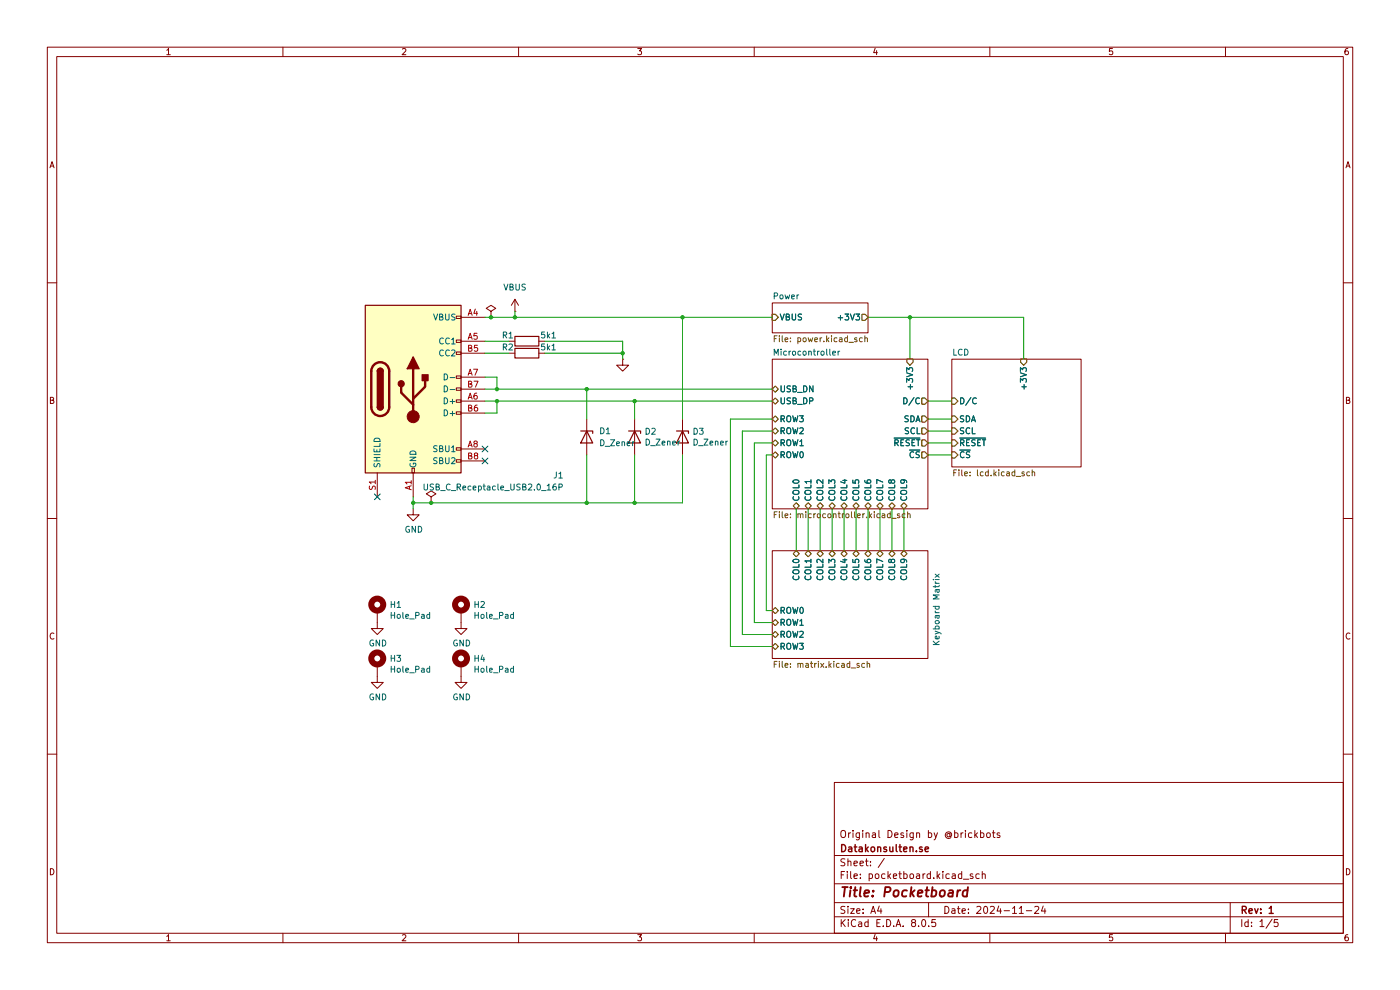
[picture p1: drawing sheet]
(kicad_sch
 (version 20231120)
 (generator "eeschema")
 (generator_version "8.0")
 (paper "A4")
 (title_block
  (title "Pocketboard")
  (date "2024-11-24")
  (rev "1")
  (company "Datakonsulten.se")
  (comment 1 "Original Design by @brickbots"))
 (lib_symbols
  (symbol "Connector:USB_C_Receptacle_USB2.0_16P"
   (pin_names
    (offset 1.016)) (exclude_from_sim no) (in_bom yes) (on_board yes)
   (property "Reference" "J" (at 0 22.225 0) (effects (font (size 1.27 1.27))))
   (property "Value" "USB_C_Receptacle_USB2.0_16P" (at 0 19.685 0) (effects (font (size 1.27 1.27))))
   (property "Footprint" "" (at 3.81 0 0) (effects (font (size 1.27 1.27)) (hide yes)))
   (property "Datasheet" "https://www.usb.org/sites/default/files/documents/usb_type-c.zip" (at 3.81 0 0) (effects (font (size 1.27 1.27)) (hide yes)))
   (property "Description" "USB 2.0-only 16P Type-C Receptacle connector" (at 0 0 0) (effects (font (size 1.27 1.27)) (hide yes)))
   (symbol "USB_C_Receptacle_USB2.0_16P_0_0"
    (rectangle (start -0.254 -17.78) (end 0.254 -16.764) (stroke (width 0) (type default)) (fill (type none)))
    (rectangle (start 10.16 -14.986) (end 9.144 -15.494) (stroke (width 0) (type default)) (fill (type none)))
    (rectangle (start 10.16 -12.446) (end 9.144 -12.954) (stroke (width 0) (type default)) (fill (type none)))
    (rectangle (start 10.16 -4.826) (end 9.144 -5.334) (stroke (width 0) (type default)) (fill (type none)))
    (rectangle (start 10.16 -2.286) (end 9.144 -2.794) (stroke (width 0) (type default)) (fill (type none)))
    (rectangle (start 10.16 0.254) (end 9.144 -0.254) (stroke (width 0) (type default)) (fill (type none)))
    (rectangle (start 10.16 2.794) (end 9.144 2.286) (stroke (width 0) (type default)) (fill (type none)))
    (rectangle (start 10.16 7.874) (end 9.144 7.366) (stroke (width 0) (type default)) (fill (type none)))
    (rectangle (start 10.16 10.414) (end 9.144 9.906) (stroke (width 0) (type default)) (fill (type none)))
    (rectangle (start 10.16 15.494) (end 9.144 14.986) (stroke (width 0) (type default)) (fill (type none))))
   (symbol "USB_C_Receptacle_USB2.0_16P_0_1"
    (rectangle (start -10.16 17.78) (end 10.16 -17.78) (stroke (width 0.254) (type default)) (fill (type background)))
    (arc (start -8.89 -3.81) (mid -6.985 -5.7067) (end -5.08 -3.81) (stroke (width 0.508) (type default)) (fill (type none)))
    (arc (start -7.62 -3.81) (mid -6.985 -4.4423) (end -6.35 -3.81) (stroke (width 0.254) (type default)) (fill (type none)))
    (arc (start -7.62 -3.81) (mid -6.985 -4.4423) (end -6.35 -3.81) (stroke (width 0.254) (type default)) (fill (type outline)))
    (rectangle (start -7.62 -3.81) (end -6.35 3.81) (stroke (width 0.254) (type default)) (fill (type outline)))
    (arc (start -6.35 3.81) (mid -6.985 4.4423) (end -7.62 3.81) (stroke (width 0.254) (type default)) (fill (type none)))
    (arc (start -6.35 3.81) (mid -6.985 4.4423) (end -7.62 3.81) (stroke (width 0.254) (type default)) (fill (type outline)))
    (arc (start -5.08 3.81) (mid -6.985 5.7067) (end -8.89 3.81) (stroke (width 0.508) (type default)) (fill (type none)))
    (circle (center -2.54 1.143) (radius 0.635) (stroke (width 0.254) (type default)) (fill (type outline)))
    (circle (center 0 -5.842) (radius 1.27) (stroke (width 0) (type default)) (fill (type outline)))
    (polyline (pts (xy -8.89 -3.81) (xy -8.89 3.81)) (stroke (width 0.508) (type default)) (fill (type none)))
    (polyline (pts (xy -5.08 3.81) (xy -5.08 -3.81)) (stroke (width 0.508) (type default)) (fill (type none)))
    (polyline (pts (xy 0 -5.842) (xy 0 4.318)) (stroke (width 0.508) (type default)) (fill (type none)))
    (polyline (pts (xy 0 -3.302) (xy -2.54 -0.762) (xy -2.54 0.508)) (stroke (width 0.508) (type default)) (fill (type none)))
    (polyline (pts (xy 0 -2.032) (xy 2.54 0.508) (xy 2.54 1.778)) (stroke (width 0.508) (type default)) (fill (type none)))
    (polyline (pts (xy -1.27 4.318) (xy 0 6.858) (xy 1.27 4.318) (xy -1.27 4.318)) (stroke (width 0.254) (type default)) (fill (type outline)))
    (rectangle (start 1.905 1.778) (end 3.175 3.048) (stroke (width 0.254) (type default)) (fill (type outline))))
   (symbol "USB_C_Receptacle_USB2.0_16P_1_1"
    (pin passive line (at 0 -22.86 90) (length 5.08) (name "GND" (effects (font (size 1.27 1.27)))) (number "A1" (effects (font (size 1.27 1.27)))))
    (pin passive line (at 0 -22.86 90) (length 5.08) hide (name "GND" (effects (font (size 1.27 1.27)))) (number "A12" (effects (font (size 1.27 1.27)))))
    (pin passive line (at 15.24 15.24 180) (length 5.08) (name "VBUS" (effects (font (size 1.27 1.27)))) (number "A4" (effects (font (size 1.27 1.27)))))
    (pin bidirectional line (at 15.24 10.16 180) (length 5.08) (name "CC1" (effects (font (size 1.27 1.27)))) (number "A5" (effects (font (size 1.27 1.27)))))
    (pin bidirectional line (at 15.24 -2.54 180) (length 5.08) (name "D+" (effects (font (size 1.27 1.27)))) (number "A6" (effects (font (size 1.27 1.27)))))
    (pin bidirectional line (at 15.24 2.54 180) (length 5.08) (name "D-" (effects (font (size 1.27 1.27)))) (number "A7" (effects (font (size 1.27 1.27)))))
    (pin bidirectional line (at 15.24 -12.7 180) (length 5.08) (name "SBU1" (effects (font (size 1.27 1.27)))) (number "A8" (effects (font (size 1.27 1.27)))))
    (pin passive line (at 15.24 15.24 180) (length 5.08) hide (name "VBUS" (effects (font (size 1.27 1.27)))) (number "A9" (effects (font (size 1.27 1.27)))))
    (pin passive line (at 0 -22.86 90) (length 5.08) hide (name "GND" (effects (font (size 1.27 1.27)))) (number "B1" (effects (font (size 1.27 1.27)))))
    (pin passive line (at 0 -22.86 90) (length 5.08) hide (name "GND" (effects (font (size 1.27 1.27)))) (number "B12" (effects (font (size 1.27 1.27)))))
    (pin passive line (at 15.24 15.24 180) (length 5.08) hide (name "VBUS" (effects (font (size 1.27 1.27)))) (number "B4" (effects (font (size 1.27 1.27)))))
    (pin bidirectional line (at 15.24 7.62 180) (length 5.08) (name "CC2" (effects (font (size 1.27 1.27)))) (number "B5" (effects (font (size 1.27 1.27)))))
    (pin bidirectional line (at 15.24 -5.08 180) (length 5.08) (name "D+" (effects (font (size 1.27 1.27)))) (number "B6" (effects (font (size 1.27 1.27)))))
    (pin bidirectional line (at 15.24 0 180) (length 5.08) (name "D-" (effects (font (size 1.27 1.27)))) (number "B7" (effects (font (size 1.27 1.27)))))
    (pin bidirectional line (at 15.24 -15.24 180) (length 5.08) (name "SBU2" (effects (font (size 1.27 1.27)))) (number "B8" (effects (font (size 1.27 1.27)))))
    (pin passive line (at 15.24 15.24 180) (length 5.08) hide (name "VBUS" (effects (font (size 1.27 1.27)))) (number "B9" (effects (font (size 1.27 1.27)))))
    (pin passive line (at -7.62 -22.86 90) (length 5.08) (name "SHIELD" (effects (font (size 1.27 1.27)))) (number "S1" (effects (font (size 1.27 1.27)))))))
  (symbol "Device:D_Zener"
   (pin_numbers hide)
   (pin_names
    (offset 1.016) hide) (exclude_from_sim no) (in_bom yes) (on_board yes)
   (property "Reference" "D" (at 0 2.54 0) (effects (font (size 1.27 1.27))))
   (property "Value" "D_Zener" (at 0 -2.54 0) (effects (font (size 1.27 1.27))))
   (property "Footprint" "" (at 0 0 0) (effects (font (size 1.27 1.27)) (hide yes)))
   (property "Datasheet" "~" (at 0 0 0) (effects (font (size 1.27 1.27)) (hide yes)))
   (property "Description" "Zener diode" (at 0 0 0) (effects (font (size 1.27 1.27)) (hide yes)))
   (symbol "D_Zener_0_1"
    (polyline (pts (xy 1.27 0) (xy -1.27 0)) (stroke (width 0) (type default)) (fill (type none)))
    (polyline (pts (xy -1.27 -1.27) (xy -1.27 1.27) (xy -0.762 1.27)) (stroke (width 0.254) (type default)) (fill (type none)))
    (polyline (pts (xy 1.27 -1.27) (xy 1.27 1.27) (xy -1.27 0) (xy 1.27 -1.27)) (stroke (width 0.254) (type default)) (fill (type none))))
   (symbol "D_Zener_1_1"
    (pin passive line (at -3.81 0 0) (length 2.54) (name "K" (effects (font (size 1.27 1.27)))) (number "1" (effects (font (size 1.27 1.27)))))
    (pin passive line (at 3.81 0 180) (length 2.54) (name "A" (effects (font (size 1.27 1.27)))) (number "2" (effects (font (size 1.27 1.27)))))))
  (symbol "Device:R"
   (pin_numbers hide)
   (pin_names
    (offset 0)) (exclude_from_sim no) (in_bom yes) (on_board yes)
   (property "Reference" "R" (at 2.032 0 90) (effects (font (size 1.27 1.27))))
   (property "Value" "R" (at 0 0 90) (effects (font (size 1.27 1.27))))
   (property "Footprint" "" (at -1.778 0 90) (effects (font (size 1.27 1.27)) (hide yes)))
   (property "Datasheet" "~" (at 0 0 0) (effects (font (size 1.27 1.27)) (hide yes)))
   (property "Description" "Resistor" (at 0 0 0) (effects (font (size 1.27 1.27)) (hide yes)))
   (symbol "R_0_1"
    (rectangle (start -1.016 -2.54) (end 1.016 2.54) (stroke (width 0.254) (type default)) (fill (type none))))
   (symbol "R_1_1"
    (pin passive line (at 0 3.81 270) (length 1.27) (name "~" (effects (font (size 1.27 1.27)))) (number "1" (effects (font (size 1.27 1.27)))))
    (pin passive line (at 0 -3.81 90) (length 1.27) (name "~" (effects (font (size 1.27 1.27)))) (number "2" (effects (font (size 1.27 1.27)))))))
  (symbol "GND_1"
   (power)
   (pin_numbers hide)
   (pin_names
    (offset 0) hide) (exclude_from_sim no) (in_bom yes) (on_board yes)
   (property "Reference" "#PWR" (at 0 -6.35 0) (effects (font (size 1.27 1.27)) (hide yes)))
   (property "Value" "GND" (at 0 -3.81 0) (effects (font (size 1.27 1.27))))
   (property "Footprint" "" (at 0 0 0) (effects (font (size 1.27 1.27)) (hide yes)))
   (property "Datasheet" "" (at 0 0 0) (effects (font (size 1.27 1.27)) (hide yes)))
   (property "Description" "Power symbol creates a global label with name \"GND\" , ground" (at 0 0 0) (effects (font (size 1.27 1.27)) (hide yes)))
   (symbol "GND_1_0_1"
    (polyline (pts (xy 0 0) (xy 0 -1.27) (xy 1.27 -1.27) (xy 0 -2.54) (xy -1.27 -1.27) (xy 0 -1.27)) (stroke (width 0) (type default)) (fill (type none))))
   (symbol "GND_1_1_1"
    (pin power_in line (at 0 0 270) (length 0) (name "~" (effects (font (size 1.27 1.27)))) (number "1" (effects (font (size 1.27 1.27)))))))
  (symbol "handipi_kb-rescue:Hole_Pad-horizon"
   (pin_numbers hide)
   (pin_names
    (offset 1.016) hide) (exclude_from_sim no) (in_bom yes) (on_board yes)
   (property "Reference" "H" (at 0 6.35 0) (effects (font (size 1.27 1.27))))
   (property "Value" "Hole_Pad-horizon" (at 0 4.445 0) (effects (font (size 1.27 1.27))))
   (property "Footprint" "" (at 0 0 0) (effects (font (size 1.27 1.27)) (hide yes)))
   (property "Datasheet" "" (at 0 0 0) (effects (font (size 1.27 1.27)) (hide yes)))
   (property "Description" "" (at 0 0 0) (effects (font (size 1.27 1.27)) (hide yes)))
   (symbol "Hole_Pad-horizon_0_1"
    (circle (center 0 1.27) (radius 1.27) (stroke (width 1.27) (type default)) (fill (type none))))
   (symbol "Hole_Pad-horizon_1_1"
    (pin input line (at 0 -2.54 90) (length 2.54) (name "1" (effects (font (size 1.27 1.27)))) (number "1" (effects (font (size 1.27 1.27)))))))
  (symbol "power:GND"
   (power)
   (pin_names
    (offset 0)) (exclude_from_sim no) (in_bom yes) (on_board yes)
   (property "Reference" "#PWR" (at 0 -6.35 0) (effects (font (size 1.27 1.27)) (hide yes)))
   (property "Value" "GND" (at 0 -3.81 0) (effects (font (size 1.27 1.27))))
   (property "Footprint" "" (at 0 0 0) (effects (font (size 1.27 1.27)) (hide yes)))
   (property "Datasheet" "" (at 0 0 0) (effects (font (size 1.27 1.27)) (hide yes)))
   (property "Description" "Power symbol creates a global label with name \"GND\" , ground" (at 0 0 0) (effects (font (size 1.27 1.27)) (hide yes)))
   (symbol "GND_0_1"
    (polyline (pts (xy 0 0) (xy 0 -1.27) (xy 1.27 -1.27) (xy 0 -2.54) (xy -1.27 -1.27) (xy 0 -1.27)) (stroke (width 0) (type default)) (fill (type none))))
   (symbol "GND_1_1"
    (pin power_in line (at 0 0 270) (length 0) hide (name "GND" (effects (font (size 1.27 1.27)))) (number "1" (effects (font (size 1.27 1.27)))))))
  (symbol "power:PWR_FLAG"
   (power)
   (pin_numbers hide)
   (pin_names
    (offset 0) hide) (exclude_from_sim no) (in_bom yes) (on_board yes)
   (property "Reference" "#FLG" (at 0 1.905 0) (effects (font (size 1.27 1.27)) (hide yes)))
   (property "Value" "PWR_FLAG" (at 0 3.81 0) (effects (font (size 1.27 1.27))))
   (property "Footprint" "" (at 0 0 0) (effects (font (size 1.27 1.27)) (hide yes)))
   (property "Datasheet" "~" (at 0 0 0) (effects (font (size 1.27 1.27)) (hide yes)))
   (property "Description" "Special symbol for telling ERC where power comes from" (at 0 0 0) (effects (font (size 1.27 1.27)) (hide yes)))
   (symbol "PWR_FLAG_0_0"
    (pin power_out line (at 0 0 90) (length 0) (name "~" (effects (font (size 1.27 1.27)))) (number "1" (effects (font (size 1.27 1.27))))))
   (symbol "PWR_FLAG_0_1"
    (polyline (pts (xy 0 0) (xy 0 1.27) (xy -1.016 1.905) (xy 0 2.54) (xy 1.016 1.905) (xy 0 1.27)) (stroke (width 0) (type default)) (fill (type none)))))
  (symbol "power:VBUS"
   (power)
   (pin_numbers hide)
   (pin_names
    (offset 0) hide) (exclude_from_sim no) (in_bom yes) (on_board yes)
   (property "Reference" "#PWR" (at 0 -3.81 0) (effects (font (size 1.27 1.27)) (hide yes)))
   (property "Value" "VBUS" (at 0 3.556 0) (effects (font (size 1.27 1.27))))
   (property "Footprint" "" (at 0 0 0) (effects (font (size 1.27 1.27)) (hide yes)))
   (property "Datasheet" "" (at 0 0 0) (effects (font (size 1.27 1.27)) (hide yes)))
   (property "Description" "Power symbol creates a global label with name \"VBUS\"" (at 0 0 0) (effects (font (size 1.27 1.27)) (hide yes)))
   (symbol "VBUS_0_1"
    (polyline (pts (xy -0.762 1.27) (xy 0 2.54)) (stroke (width 0) (type default)) (fill (type none)))
    (polyline (pts (xy 0 0) (xy 0 2.54)) (stroke (width 0) (type default)) (fill (type none)))
    (polyline (pts (xy 0 2.54) (xy 0.762 1.27)) (stroke (width 0) (type default)) (fill (type none))))
   (symbol "VBUS_1_1"
    (pin power_in line (at 0 0 90) (length 0) (name "~" (effects (font (size 1.27 1.27)))) (number "1" (effects (font (size 1.27 1.27))))))))
 (junction
  (at 132.08 74.93)
  (diameter 0)
  (color 0 0 0 0))
 (junction
  (at 105.41 85.09)
  (diameter 0)
  (color 0 0 0 0))
 (junction
  (at 134.62 85.09)
  (diameter 0)
  (color 0 0 0 0))
 (junction
  (at 109.22 67.31)
  (diameter 0)
  (color 0 0 0 0))
 (junction
  (at 144.78 67.31)
  (diameter 0)
  (color 0 0 0 0))
 (junction
  (at 124.46 82.55)
  (diameter 0)
  (color 0 0 0 0))
 (junction
  (at 193.04 67.31)
  (diameter 0)
  (color 0 0 0 0))
 (junction
  (at 134.62 106.68)
  (diameter 0)
  (color 0 0 0 0))
 (junction
  (at 87.63 106.68)
  (diameter 0)
  (color 0 0 0 0))
 (junction
  (at 91.44 106.68)
  (diameter 0)
  (color 0 0 0 0))
 (junction
  (at 104.14 67.31)
  (diameter 0)
  (color 0 0 0 0))
 (junction
  (at 124.46 106.68)
  (diameter 0)
  (color 0 0 0 0))
 (junction
  (at 105.41 82.55)
  (diameter 0)
  (color 0 0 0 0))
 (no_connect
  (at 80.01 105.41))
 (no_connect
  (at 102.87 95.25))
 (no_connect
  (at 102.87 97.79))
 (wire
  (pts (xy 134.62 85.09) (xy 134.62 88.9))
  (stroke (width 0) (type default)))
 (wire
  (pts (xy 102.87 80.01) (xy 105.41 80.01))
  (stroke (width 0) (type default)))
 (wire
  (pts (xy 196.85 85.09) (xy 201.93 85.09))
  (stroke (width 0) (type default)))
 (wire
  (pts (xy 105.41 85.09) (xy 102.87 85.09))
  (stroke (width 0) (type default)))
 (wire
  (pts (xy 162.56 129.54) (xy 163.83 129.54))
  (stroke (width 0) (type default)))
 (wire
  (pts (xy 102.87 87.63) (xy 105.41 87.63))
  (stroke (width 0) (type default)))
 (wire
  (pts (xy 144.78 106.68) (xy 134.62 106.68))
  (stroke (width 0) (type default)))
 (wire
  (pts (xy 134.62 85.09) (xy 163.83 85.09))
  (stroke (width 0) (type default)))
 (wire
  (pts (xy 163.83 91.44) (xy 157.48 91.44))
  (stroke (width 0) (type default)))
 (wire
  (pts (xy 157.48 134.62) (xy 163.83 134.62))
  (stroke (width 0) (type default)))
 (wire
  (pts (xy 160.02 93.98) (xy 160.02 132.08))
  (stroke (width 0) (type default)))
 (wire
  (pts (xy 176.53 107.95) (xy 176.53 116.84))
  (stroke (width 0) (type default)))
 (wire
  (pts (xy 157.48 91.44) (xy 157.48 134.62))
  (stroke (width 0) (type default)))
 (wire
  (pts (xy 186.69 107.95) (xy 186.69 116.84))
  (stroke (width 0) (type default)))
 (wire
  (pts (xy 144.78 67.31) (xy 163.83 67.31))
  (stroke (width 0) (type default)))
 (wire
  (pts (xy 102.87 72.39) (xy 107.95 72.39))
  (stroke (width 0) (type default)))
 (wire
  (pts (xy 115.57 72.39) (xy 132.08 72.39))
  (stroke (width 0) (type default)))
 (wire
  (pts (xy 191.77 107.95) (xy 191.77 116.84))
  (stroke (width 0) (type default)))
 (wire
  (pts (xy 193.04 67.31) (xy 184.15 67.31))
  (stroke (width 0) (type default)))
 (wire
  (pts (xy 196.85 96.52) (xy 201.93 96.52))
  (stroke (width 0) (type default)))
 (wire
  (pts (xy 196.85 91.44) (xy 201.93 91.44))
  (stroke (width 0) (type default)))
 (wire
  (pts (xy 217.17 67.31) (xy 193.04 67.31))
  (stroke (width 0) (type default)))
 (wire
  (pts (xy 124.46 82.55) (xy 124.46 88.9))
  (stroke (width 0) (type default)))
 (wire
  (pts (xy 162.56 96.52) (xy 162.56 129.54))
  (stroke (width 0) (type default)))
 (wire
  (pts (xy 105.41 82.55) (xy 124.46 82.55))
  (stroke (width 0) (type default)))
 (wire
  (pts (xy 163.83 88.9) (xy 154.94 88.9))
  (stroke (width 0) (type default)))
 (wire
  (pts (xy 154.94 88.9) (xy 154.94 137.16))
  (stroke (width 0) (type default)))
 (wire
  (pts (xy 124.46 96.52) (xy 124.46 106.68))
  (stroke (width 0) (type default)))
 (wire
  (pts (xy 105.41 87.63) (xy 105.41 85.09))
  (stroke (width 0) (type default)))
 (wire
  (pts (xy 181.61 107.95) (xy 181.61 116.84))
  (stroke (width 0) (type default)))
 (wire
  (pts (xy 163.83 93.98) (xy 160.02 93.98))
  (stroke (width 0) (type default)))
 (wire
  (pts (xy 196.85 93.98) (xy 201.93 93.98))
  (stroke (width 0) (type default)))
 (wire
  (pts (xy 144.78 67.31) (xy 144.78 88.9))
  (stroke (width 0) (type default)))
 (wire
  (pts (xy 154.94 137.16) (xy 163.83 137.16))
  (stroke (width 0) (type default)))
 (wire
  (pts (xy 196.85 88.9) (xy 201.93 88.9))
  (stroke (width 0) (type default)))
 (wire
  (pts (xy 134.62 96.52) (xy 134.62 106.68))
  (stroke (width 0) (type default)))
 (wire
  (pts (xy 105.41 85.09) (xy 134.62 85.09))
  (stroke (width 0) (type default)))
 (wire
  (pts (xy 193.04 76.2) (xy 193.04 67.31))
  (stroke (width 0) (type default)))
 (wire
  (pts (xy 109.22 67.31) (xy 144.78 67.31))
  (stroke (width 0) (type default)))
 (wire
  (pts (xy 87.63 105.41) (xy 87.63 106.68))
  (stroke (width 0) (type default)))
 (wire
  (pts (xy 104.14 67.31) (xy 109.22 67.31))
  (stroke (width 0) (type default)))
 (wire
  (pts (xy 105.41 82.55) (xy 102.87 82.55))
  (stroke (width 0) (type default)))
 (wire
  (pts (xy 160.02 132.08) (xy 163.83 132.08))
  (stroke (width 0) (type default)))
 (wire
  (pts (xy 144.78 96.52) (xy 144.78 106.68))
  (stroke (width 0) (type default)))
 (wire
  (pts (xy 163.83 96.52) (xy 162.56 96.52))
  (stroke (width 0) (type default)))
 (wire
  (pts (xy 91.44 106.68) (xy 87.63 106.68))
  (stroke (width 0) (type default)))
 (wire
  (pts (xy 217.17 76.2) (xy 217.17 67.31))
  (stroke (width 0) (type default)))
 (wire
  (pts (xy 173.99 107.95) (xy 173.99 116.84))
  (stroke (width 0) (type default)))
 (wire
  (pts (xy 87.63 107.95) (xy 87.63 106.68))
  (stroke (width 0) (type default)))
 (wire
  (pts (xy 124.46 82.55) (xy 163.83 82.55))
  (stroke (width 0) (type default)))
 (wire
  (pts (xy 91.44 106.68) (xy 124.46 106.68))
  (stroke (width 0) (type default)))
 (wire
  (pts (xy 132.08 72.39) (xy 132.08 74.93))
  (stroke (width 0) (type default)))
 (wire
  (pts (xy 124.46 106.68) (xy 134.62 106.68))
  (stroke (width 0) (type default)))
 (wire
  (pts (xy 184.15 107.95) (xy 184.15 116.84))
  (stroke (width 0) (type default)))
 (wire
  (pts (xy 179.07 107.95) (xy 179.07 116.84))
  (stroke (width 0) (type default)))
 (wire
  (pts (xy 168.91 107.95) (xy 168.91 116.84))
  (stroke (width 0) (type default)))
 (wire
  (pts (xy 102.87 74.93) (xy 107.95 74.93))
  (stroke (width 0) (type default)))
 (wire
  (pts (xy 189.23 107.95) (xy 189.23 116.84))
  (stroke (width 0) (type default)))
 (wire
  (pts (xy 105.41 80.01) (xy 105.41 82.55))
  (stroke (width 0) (type default)))
 (wire
  (pts (xy 171.45 107.95) (xy 171.45 116.84))
  (stroke (width 0) (type default)))
 (wire
  (pts (xy 102.87 67.31) (xy 104.14 67.31))
  (stroke (width 0) (type default)))
 (wire
  (pts (xy 132.08 74.93) (xy 132.08 76.2))
  (stroke (width 0) (type default)))
 (wire
  (pts (xy 115.57 74.93) (xy 132.08 74.93))
  (stroke (width 0) (type default)))
 (wire
  (pts (xy 109.22 66.04) (xy 109.22 67.31))
  (stroke (width 0) (type default)))
 (symbol
  (lib_id "Device:D_Zener")
  (at 124.46 92.71 270)
  (unit 1)
  (exclude_from_sim no)
  (in_bom yes)
  (on_board yes)
  (dnp no)
  (property "Reference" "D1" (at 127 91.44 90) (effects (font (size 1.27 1.27)) (justify left)))
  (property "Value" "D_Zener" (at 127 93.98 90) (effects (font (size 1.27 1.27)) (justify left)))
  (property "Footprint" "Diode_SMD:D_SOD-923" (at 124.46 92.71 0) (effects (font (size 1.27 1.27)) (hide yes)))
  (property "Datasheet" "~" (at 124.46 92.71 0) (effects (font (size 1.27 1.27)) (hide yes)))
  (property "Description" "" (at 124.46 92.71 0) (effects (font (size 1.27 1.27)) (hide yes)))
  (pin "1")
  (pin "2"))
 (symbol
  (lib_id "Device:D_Zener")
  (at 134.62 92.71 270)
  (unit 1)
  (exclude_from_sim no)
  (in_bom yes)
  (on_board yes)
  (dnp no)
  (property "Reference" "D2" (at 136.652 91.5416 90) (effects (font (size 1.27 1.27)) (justify left)))
  (property "Value" "D_Zener" (at 136.652 93.853 90) (effects (font (size 1.27 1.27)) (justify left)))
  (property "Footprint" "Diode_SMD:D_SOD-923" (at 134.62 92.71 0) (effects (font (size 1.27 1.27)) (hide yes)))
  (property "Datasheet" "~" (at 134.62 92.71 0) (effects (font (size 1.27 1.27)) (hide yes)))
  (property "Description" "" (at 134.62 92.71 0) (effects (font (size 1.27 1.27)) (hide yes)))
  (pin "1")
  (pin "2"))
 (symbol
  (lib_id "power:GND")
  (at 87.63 107.95 0)
  (unit 1)
  (exclude_from_sim no)
  (in_bom yes)
  (on_board yes)
  (dnp no)
  (property "Reference" "#PWR01" (at 87.63 114.3 0) (effects (font (size 1.27 1.27)) (hide yes)))
  (property "Value" "GND" (at 87.757 112.3442 0) (effects (font (size 1.27 1.27))))
  (property "Footprint" "" (at 87.63 107.95 0) (effects (font (size 1.27 1.27)) (hide yes)))
  (property "Datasheet" "" (at 87.63 107.95 0) (effects (font (size 1.27 1.27)) (hide yes)))
  (property "Description" "" (at 87.63 107.95 0) (effects (font (size 1.27 1.27)) (hide yes)))
  (pin "1"))
 (symbol
  (lib_id "power:GND")
  (at 80.01 132.08 0)
  (unit 1)
  (exclude_from_sim no)
  (in_bom yes)
  (on_board yes)
  (dnp no)
  (property "Reference" "#PWR0505" (at 80.01 138.43 0) (effects (font (size 1.27 1.27)) (hide yes)))
  (property "Value" "GND" (at 80.137 136.4742 0) (effects (font (size 1.27 1.27))))
  (property "Footprint" "" (at 80.01 132.08 0) (effects (font (size 1.27 1.27)) (hide yes)))
  (property "Datasheet" "" (at 80.01 132.08 0) (effects (font (size 1.27 1.27)) (hide yes)))
  (property "Description" "" (at 80.01 132.08 0) (effects (font (size 1.27 1.27)) (hide yes)))
  (pin "1"))
 (symbol
  (lib_id "power:PWR_FLAG")
  (at 104.14 67.31 0)
  (unit 1)
  (exclude_from_sim no)
  (in_bom yes)
  (on_board yes)
  (dnp no)
  (fields_autoplaced yes)
  (property "Reference" "#FLG0501" (at 104.14 65.405 0) (effects (font (size 1.27 1.27)) (hide yes)))
  (property "Value" "PWR_FLAG" (at 104.14 62.23 0) (effects (font (size 1.27 1.27)) (hide yes)))
  (property "Footprint" "" (at 104.14 67.31 0) (effects (font (size 1.27 1.27)) (hide yes)))
  (property "Datasheet" "~" (at 104.14 67.31 0) (effects (font (size 1.27 1.27)) (hide yes)))
  (property "Description" "Special symbol for telling ERC where power comes from" (at 104.14 67.31 0) (effects (font (size 1.27 1.27)) (hide yes)))
  (pin "1"))
 (symbol
  (lib_id "Device:D_Zener")
  (at 144.78 92.71 270)
  (unit 1)
  (exclude_from_sim no)
  (in_bom yes)
  (on_board yes)
  (dnp no)
  (property "Reference" "D3" (at 146.812 91.5416 90) (effects (font (size 1.27 1.27)) (justify left)))
  (property "Value" "D_Zener" (at 146.812 93.853 90) (effects (font (size 1.27 1.27)) (justify left)))
  (property "Footprint" "Diode_SMD:D_SOD-923" (at 144.78 92.71 0) (effects (font (size 1.27 1.27)) (hide yes)))
  (property "Datasheet" "~" (at 144.78 92.71 0) (effects (font (size 1.27 1.27)) (hide yes)))
  (property "Description" "" (at 144.78 92.71 0) (effects (font (size 1.27 1.27)) (hide yes)))
  (pin "1")
  (pin "2"))
 (symbol
  (lib_id "Device:R")
  (at 111.76 74.93 270)
  (unit 1)
  (exclude_from_sim no)
  (in_bom yes)
  (on_board yes)
  (dnp no)
  (property "Reference" "R2" (at 107.696 73.66 90) (effects (font (size 1.27 1.27))))
  (property "Value" "5k1" (at 116.332 73.66 90) (effects (font (size 1.27 1.27))))
  (property "Footprint" "Resistor_SMD:R_0603_1608Metric" (at 111.76 73.152 90) (effects (font (size 1.27 1.27)) (hide yes)))
  (property "Datasheet" "~" (at 111.76 74.93 0) (effects (font (size 1.27 1.27)) (hide yes)))
  (property "Description" "" (at 111.76 74.93 0) (effects (font (size 1.27 1.27)) (hide yes)))
  (property "JLCPCB Part #" "C23186" (at 111.76 74.93 90) (effects (font (size 1.27 1.27)) (hide yes)))
  (pin "1")
  (pin "2"))
 (symbol
  (lib_id "power:PWR_FLAG")
  (at 91.44 106.68 0)
  (unit 1)
  (exclude_from_sim no)
  (in_bom yes)
  (on_board yes)
  (dnp no)
  (fields_autoplaced yes)
  (property "Reference" "#FLG0502" (at 91.44 104.775 0) (effects (font (size 1.27 1.27)) (hide yes)))
  (property "Value" "PWR_FLAG" (at 91.44 101.6 0) (effects (font (size 1.27 1.27)) (hide yes)))
  (property "Footprint" "" (at 91.44 106.68 0) (effects (font (size 1.27 1.27)) (hide yes)))
  (property "Datasheet" "~" (at 91.44 106.68 0) (effects (font (size 1.27 1.27)) (hide yes)))
  (property "Description" "Special symbol for telling ERC where power comes from" (at 91.44 106.68 0) (effects (font (size 1.27 1.27)) (hide yes)))
  (pin "1"))
 (symbol
  (lib_id "handipi_kb-rescue:Hole_Pad-horizon")
  (at 97.79 140.97 0)
  (unit 1)
  (exclude_from_sim no)
  (in_bom yes)
  (on_board yes)
  (dnp no)
  (property "Reference" "H4" (at 100.33 139.7254 0) (effects (font (size 1.27 1.27)) (justify left)))
  (property "Value" "Hole_Pad" (at 100.33 142.0368 0) (effects (font (size 1.27 1.27)) (justify left)))
  (property "Footprint" "MountingHole:MountingHole_2.2mm_M2_DIN965_Pad_TopBottom" (at 97.79 140.97 0) (effects (font (size 1.27 1.27)) (hide yes)))
  (property "Datasheet" "" (at 97.79 140.97 0) (effects (font (size 1.27 1.27)) (hide yes)))
  (property "Description" "" (at 97.79 140.97 0) (effects (font (size 1.27 1.27)) (hide yes)))
  (pin "1"))
 (symbol
  (lib_id "power:VBUS")
  (at 109.22 66.04 0)
  (unit 1)
  (exclude_from_sim no)
  (in_bom yes)
  (on_board yes)
  (dnp no)
  (fields_autoplaced yes)
  (property "Reference" "#PWR02" (at 109.22 69.85 0) (effects (font (size 1.27 1.27)) (hide yes)))
  (property "Value" "VBUS" (at 109.22 60.96 0) (effects (font (size 1.27 1.27))))
  (property "Footprint" "" (at 109.22 66.04 0) (effects (font (size 1.27 1.27)) (hide yes)))
  (property "Datasheet" "" (at 109.22 66.04 0) (effects (font (size 1.27 1.27)) (hide yes)))
  (property "Description" "Power symbol creates a global label with name \"VBUS\"" (at 109.22 66.04 0) (effects (font (size 1.27 1.27)) (hide yes)))
  (pin "1"))
 (symbol
  (lib_id "power:GND")
  (at 80.01 143.51 0)
  (unit 1)
  (exclude_from_sim no)
  (in_bom yes)
  (on_board yes)
  (dnp no)
  (property "Reference" "#PWR0507" (at 80.01 149.86 0) (effects (font (size 1.27 1.27)) (hide yes)))
  (property "Value" "GND" (at 80.137 147.9042 0) (effects (font (size 1.27 1.27))))
  (property "Footprint" "" (at 80.01 143.51 0) (effects (font (size 1.27 1.27)) (hide yes)))
  (property "Datasheet" "" (at 80.01 143.51 0) (effects (font (size 1.27 1.27)) (hide yes)))
  (property "Description" "" (at 80.01 143.51 0) (effects (font (size 1.27 1.27)) (hide yes)))
  (pin "1"))
 (symbol
  (lib_id "handipi_kb-rescue:Hole_Pad-horizon")
  (at 80.01 140.97 0)
  (unit 1)
  (exclude_from_sim no)
  (in_bom yes)
  (on_board yes)
  (dnp no)
  (property "Reference" "H3" (at 82.55 139.7254 0) (effects (font (size 1.27 1.27)) (justify left)))
  (property "Value" "Hole_Pad" (at 82.55 142.0368 0) (effects (font (size 1.27 1.27)) (justify left)))
  (property "Footprint" "MountingHole:MountingHole_2.2mm_M2_DIN965_Pad_TopBottom" (at 80.01 140.97 0) (effects (font (size 1.27 1.27)) (hide yes)))
  (property "Datasheet" "" (at 80.01 140.97 0) (effects (font (size 1.27 1.27)) (hide yes)))
  (property "Description" "" (at 80.01 140.97 0) (effects (font (size 1.27 1.27)) (hide yes)))
  (pin "1"))
 (symbol
  (lib_name "GND_1")
  (lib_id "power:GND")
  (at 132.08 76.2 0)
  (unit 1)
  (exclude_from_sim no)
  (in_bom yes)
  (on_board yes)
  (dnp no)
  (property "Reference" "#PWR03" (at 132.08 82.55 0) (effects (font (size 1.27 1.27)) (hide yes)))
  (property "Value" "GND" (at 132.08 81.28 0) (effects (font (size 1.27 1.27)) (hide yes)))
  (property "Footprint" "" (at 132.08 76.2 0) (effects (font (size 1.27 1.27)) (hide yes)))
  (property "Datasheet" "" (at 132.08 76.2 0) (effects (font (size 1.27 1.27)) (hide yes)))
  (property "Description" "Power symbol creates a global label with name \"GND\" , ground" (at 132.08 76.2 0) (effects (font (size 1.27 1.27)) (hide yes)))
  (pin "1"))
 (symbol
  (lib_id "handipi_kb-rescue:Hole_Pad-horizon")
  (at 80.01 129.54 0)
  (unit 1)
  (exclude_from_sim no)
  (in_bom yes)
  (on_board yes)
  (dnp no)
  (property "Reference" "H1" (at 82.55 128.2954 0) (effects (font (size 1.27 1.27)) (justify left)))
  (property "Value" "Hole_Pad" (at 82.55 130.6068 0) (effects (font (size 1.27 1.27)) (justify left)))
  (property "Footprint" "MountingHole:MountingHole_2.2mm_M2_DIN965_Pad_TopBottom" (at 80.01 129.54 0) (effects (font (size 1.27 1.27)) (hide yes)))
  (property "Datasheet" "" (at 80.01 129.54 0) (effects (font (size 1.27 1.27)) (hide yes)))
  (property "Description" "" (at 80.01 129.54 0) (effects (font (size 1.27 1.27)) (hide yes)))
  (pin "1"))
 (symbol
  (lib_id "handipi_kb-rescue:Hole_Pad-horizon")
  (at 97.79 129.54 0)
  (unit 1)
  (exclude_from_sim no)
  (in_bom yes)
  (on_board yes)
  (dnp no)
  (property "Reference" "H2" (at 100.33 128.2954 0) (effects (font (size 1.27 1.27)) (justify left)))
  (property "Value" "Hole_Pad" (at 100.33 130.6068 0) (effects (font (size 1.27 1.27)) (justify left)))
  (property "Footprint" "MountingHole:MountingHole_2.2mm_M2_DIN965_Pad_TopBottom" (at 97.79 129.54 0) (effects (font (size 1.27 1.27)) (hide yes)))
  (property "Datasheet" "" (at 97.79 129.54 0) (effects (font (size 1.27 1.27)) (hide yes)))
  (property "Description" "" (at 97.79 129.54 0) (effects (font (size 1.27 1.27)) (hide yes)))
  (pin "1"))
 (symbol
  (lib_id "power:GND")
  (at 97.79 132.08 0)
  (unit 1)
  (exclude_from_sim no)
  (in_bom yes)
  (on_board yes)
  (dnp no)
  (property "Reference" "#PWR0506" (at 97.79 138.43 0) (effects (font (size 1.27 1.27)) (hide yes)))
  (property "Value" "GND" (at 97.917 136.4742 0) (effects (font (size 1.27 1.27))))
  (property "Footprint" "" (at 97.79 132.08 0) (effects (font (size 1.27 1.27)) (hide yes)))
  (property "Datasheet" "" (at 97.79 132.08 0) (effects (font (size 1.27 1.27)) (hide yes)))
  (property "Description" "" (at 97.79 132.08 0) (effects (font (size 1.27 1.27)) (hide yes)))
  (pin "1"))
 (symbol
  (lib_id "Connector:USB_C_Receptacle_USB2.0_16P")
  (at 87.63 82.55 0)
  (unit 1)
  (exclude_from_sim no)
  (in_bom yes)
  (on_board yes)
  (dnp no)
  (property "Reference" "J1" (at 119.634 100.838 0) (effects (font (size 1.27 1.27)) (justify right)))
  (property "Value" "USB_C_Receptacle_USB2.0_16P" (at 119.634 103.378 0) (effects (font (size 1.27 1.27)) (justify right)))
  (property "Footprint" "Connector_USB:USB_C_Receptacle_GCT_USB4105-xx-A_16P_TopMnt_Horizontal" (at 91.44 82.55 0) (effects (font (size 1.27 1.27)) (hide yes)))
  (property "Datasheet" "https://www.usb.org/sites/default/files/documents/usb_type-c.zip" (at 91.44 82.55 0) (effects (font (size 1.27 1.27)) (hide yes)))
  (property "Description" "USB 2.0-only 16P Type-C Receptacle connector" (at 87.63 82.55 0) (effects (font (size 1.27 1.27)) (hide yes)))
  (property "JLCPCB Part #" "C2927038" (at 87.63 82.55 0) (effects (font (size 1.27 1.27)) (hide yes)))
  (pin "B1")
  (pin "A9")
  (pin "B4")
  (pin "A5")
  (pin "A6")
  (pin "A7")
  (pin "A4")
  (pin "A12")
  (pin "A1")
  (pin "B6")
  (pin "A8")
  (pin "B5")
  (pin "B8")
  (pin "B7")
  (pin "S1")
  (pin "B9")
  (pin "B12"))
 (symbol
  (lib_id "Device:R")
  (at 111.76 72.39 270)
  (unit 1)
  (exclude_from_sim no)
  (in_bom yes)
  (on_board yes)
  (dnp no)
  (property "Reference" "R1" (at 107.696 71.12 90) (effects (font (size 1.27 1.27))))
  (property "Value" "5k1" (at 116.332 71.12 90) (effects (font (size 1.27 1.27))))
  (property "Footprint" "Resistor_SMD:R_0603_1608Metric" (at 111.76 70.612 90) (effects (font (size 1.27 1.27)) (hide yes)))
  (property "Datasheet" "~" (at 111.76 72.39 0) (effects (font (size 1.27 1.27)) (hide yes)))
  (property "Description" "" (at 111.76 72.39 0) (effects (font (size 1.27 1.27)) (hide yes)))
  (property "JLCPCB Part #" "C23186" (at 111.76 72.39 90) (effects (font (size 1.27 1.27)) (hide yes)))
  (pin "1")
  (pin "2"))
 (symbol
  (lib_id "power:GND")
  (at 97.79 143.51 0)
  (unit 1)
  (exclude_from_sim no)
  (in_bom yes)
  (on_board yes)
  (dnp no)
  (property "Reference" "#PWR0508" (at 97.79 149.86 0) (effects (font (size 1.27 1.27)) (hide yes)))
  (property "Value" "GND" (at 97.917 147.9042 0) (effects (font (size 1.27 1.27))))
  (property "Footprint" "" (at 97.79 143.51 0) (effects (font (size 1.27 1.27)) (hide yes)))
  (property "Datasheet" "" (at 97.79 143.51 0) (effects (font (size 1.27 1.27)) (hide yes)))
  (property "Description" "" (at 97.79 143.51 0) (effects (font (size 1.27 1.27)) (hide yes)))
  (pin "1"))
 (sheet
  (at 163.83 76.2)
  (size 33.02 31.75)
  (fields_autoplaced yes)
  (stroke (width 0.1524) (type solid))
  (fill (color 0 0 0 0.0000))
  (property "Sheetname" "Microcontroller" (at 163.83 75.4884 0) (effects (font (size 1.27 1.27)) (justify left bottom)))
  (property "Sheetfile" "microcontroller.kicad_sch" (at 163.83 108.5346 0) (effects (font (size 1.27 1.27)) (justify left top)))
  (pin "USB_DP" bidirectional (at 163.83 85.09 180) (effects (font (size 1.27 1.27)) (justify left)))
  (pin "+3V3" input (at 193.04 76.2 90) (effects (font (size 1.27 1.27)) (justify right)))
  (pin "USB_DN" bidirectional (at 163.83 82.55 180) (effects (font (size 1.27 1.27)) (justify left)))
  (pin "SCL" output (at 196.85 91.44 0) (effects (font (size 1.27 1.27)) (justify right)))
  (pin "SDA" output (at 196.85 88.9 0) (effects (font (size 1.27 1.27)) (justify right)))
  (pin "~{CS}" output (at 196.85 96.52 0) (effects (font (size 1.27 1.27)) (justify right)))
  (pin "~{RESET}" output (at 196.85 93.98 0) (effects (font (size 1.27 1.27)) (justify right)))
  (pin "D{slash}C" output (at 196.85 85.09 0) (effects (font (size 1.27 1.27)) (justify right)))
  (pin "COL0" bidirectional (at 168.91 107.95 270) (effects (font (size 1.27 1.27)) (justify left)))
  (pin "COL1" bidirectional (at 171.45 107.95 270) (effects (font (size 1.27 1.27)) (justify left)))
  (pin "COL2" bidirectional (at 173.99 107.95 270) (effects (font (size 1.27 1.27)) (justify left)))
  (pin "COL3" bidirectional (at 176.53 107.95 270) (effects (font (size 1.27 1.27)) (justify left)))
  (pin "COL4" bidirectional (at 179.07 107.95 270) (effects (font (size 1.27 1.27)) (justify left)))
  (pin "ROW0" bidirectional (at 163.83 96.52 180) (effects (font (size 1.27 1.27)) (justify left)))
  (pin "ROW1" bidirectional (at 163.83 93.98 180) (effects (font (size 1.27 1.27)) (justify left)))
  (pin "ROW2" bidirectional (at 163.83 91.44 180) (effects (font (size 1.27 1.27)) (justify left)))
  (pin "COL5" bidirectional (at 181.61 107.95 270) (effects (font (size 1.27 1.27)) (justify left)))
  (pin "COL6" bidirectional (at 184.15 107.95 270) (effects (font (size 1.27 1.27)) (justify left)))
  (pin "COL7" bidirectional (at 186.69 107.95 270) (effects (font (size 1.27 1.27)) (justify left)))
  (pin "COL8" bidirectional (at 189.23 107.95 270) (effects (font (size 1.27 1.27)) (justify left)))
  (pin "COL9" bidirectional (at 191.77 107.95 270) (effects (font (size 1.27 1.27)) (justify left)))
  (pin "ROW3" bidirectional (at 163.83 88.9 180) (effects (font (size 1.27 1.27)) (justify left))))
 (sheet
  (at 201.93 76.2)
  (size 27.432 22.86)
  (fields_autoplaced yes)
  (stroke (width 0.1524) (type solid))
  (fill (color 0 0 0 0.0000))
  (property "Sheetname" "LCD" (at 201.93 75.4884 0) (effects (font (size 1.27 1.27)) (justify left bottom)))
  (property "Sheetfile" "lcd.kicad_sch" (at 201.93 99.6446 0) (effects (font (size 1.27 1.27)) (justify left top)))
  (pin "D{slash}C" input (at 201.93 85.09 180) (effects (font (size 1.27 1.27)) (justify left)))
  (pin "SDA" input (at 201.93 88.9 180) (effects (font (size 1.27 1.27)) (justify left)))
  (pin "SCL" input (at 201.93 91.44 180) (effects (font (size 1.27 1.27)) (justify left)))
  (pin "~{RESET}" input (at 201.93 93.98 180) (effects (font (size 1.27 1.27)) (justify left)))
  (pin "~{CS}" input (at 201.93 96.52 180) (effects (font (size 1.27 1.27)) (justify left)))
  (pin "+3V3" input (at 217.17 76.2 90) (effects (font (size 1.27 1.27)) (justify right))))
 (sheet
  (at 163.83 116.84)
  (size 33.02 22.86)
  (stroke (width 0.1524) (type solid))
  (fill (color 0 0 0 0.0000))
  (property "Sheetname" "Keyboard Matrix" (at 199.39 137.16 90) (effects (font (size 1.27 1.27)) (justify left bottom)))
  (property "Sheetfile" "matrix.kicad_sch" (at 163.83 140.2846 0) (effects (font (size 1.27 1.27)) (justify left top)))
  (pin "COL9" bidirectional (at 191.77 116.84 90) (effects (font (size 1.27 1.27)) (justify right)))
  (pin "COL8" bidirectional (at 189.23 116.84 90) (effects (font (size 1.27 1.27)) (justify right)))
  (pin "COL7" bidirectional (at 186.69 116.84 90) (effects (font (size 1.27 1.27)) (justify right)))
  (pin "COL6" bidirectional (at 184.15 116.84 90) (effects (font (size 1.27 1.27)) (justify right)))
  (pin "COL5" bidirectional (at 181.61 116.84 90) (effects (font (size 1.27 1.27)) (justify right)))
  (pin "COL0" bidirectional (at 168.91 116.84 90) (effects (font (size 1.27 1.27)) (justify right)))
  (pin "COL1" bidirectional (at 171.45 116.84 90) (effects (font (size 1.27 1.27)) (justify right)))
  (pin "ROW0" bidirectional (at 163.83 129.54 180) (effects (font (size 1.27 1.27)) (justify left)))
  (pin "ROW1" bidirectional (at 163.83 132.08 180) (effects (font (size 1.27 1.27)) (justify left)))
  (pin "ROW2" bidirectional (at 163.83 134.62 180) (effects (font (size 1.27 1.27)) (justify left)))
  (pin "ROW3" bidirectional (at 163.83 137.16 180) (effects (font (size 1.27 1.27)) (justify left)))
  (pin "COL3" bidirectional (at 176.53 116.84 90) (effects (font (size 1.27 1.27)) (justify right)))
  (pin "COL4" bidirectional (at 179.07 116.84 90) (effects (font (size 1.27 1.27)) (justify right)))
  (pin "COL2" bidirectional (at 173.99 116.84 90) (effects (font (size 1.27 1.27)) (justify right))))
 (sheet
  (at 163.83 64.262)
  (size 20.32 6.35)
  (fields_autoplaced yes)
  (stroke (width 0.1524) (type solid))
  (fill (color 0 0 0 0.0000))
  (property "Sheetname" "Power" (at 163.83 63.5504 0) (effects (font (size 1.27 1.27)) (justify left bottom)))
  (property "Sheetfile" "power.kicad_sch" (at 163.83 71.1966 0) (effects (font (size 1.27 1.27)) (justify left top)))
  (pin "+3V3" output (at 184.15 67.31 0) (effects (font (size 1.27 1.27)) (justify right)))
  (pin "VBUS" input (at 163.83 67.31 180) (effects (font (size 1.27 1.27)) (justify left))))
 (sheet_instances
  (path ""
   (page "1"))))
